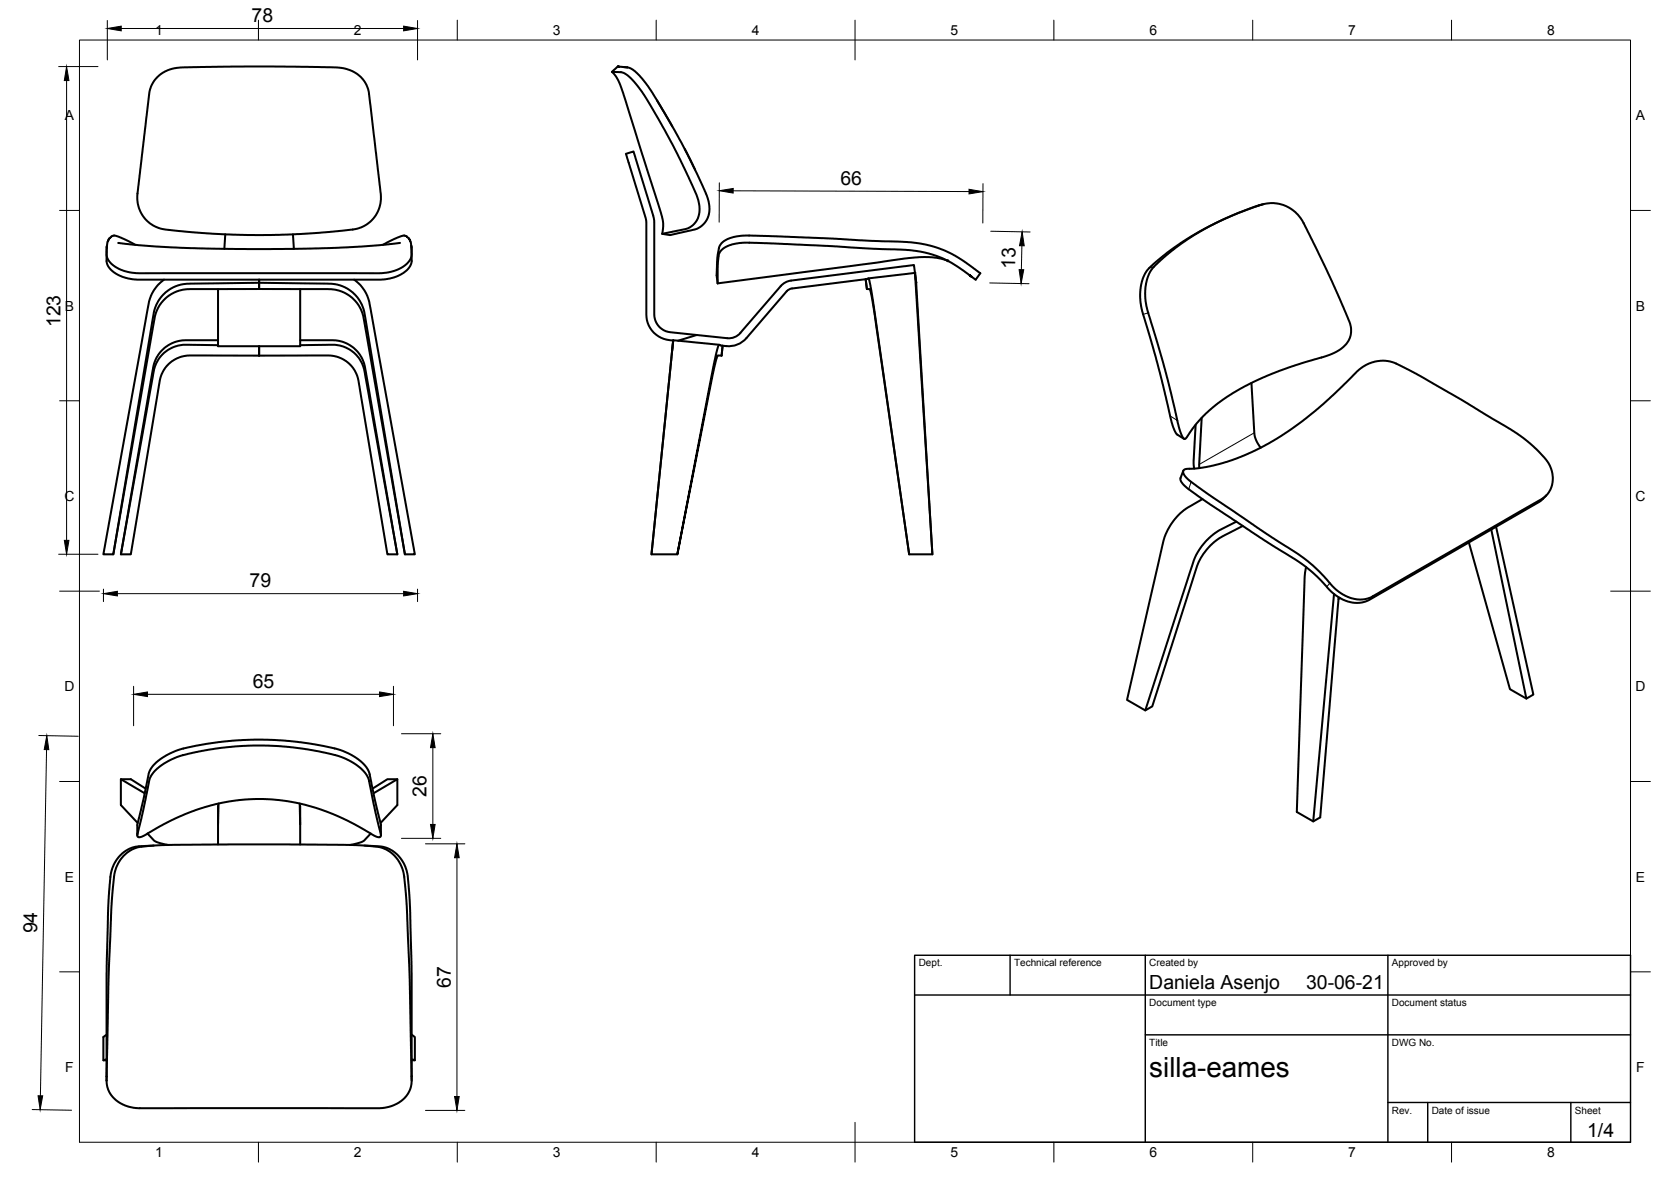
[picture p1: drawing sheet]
<svg xmlns="http://www.w3.org/2000/svg" width="420mm" height="297mm" viewBox="0 0 420 297" stroke-linecap="round" stroke-linejoin="round" font-family="sans-serif">
<!-- layer: Visible -->
<g fill="none" stroke="#000" stroke-width=".51">
<path d="M39.5 19.4l1.5-1.1 1.1-.6 1.9-.6 1.4-.1 16.2-.3 22.9 .2 2.7 .5 2.3 1 1.7 1.5 1.1 1.8a49.4 49.4 0 0 1 1.4 9.3l1.7 14.5a16.8 16.8 0 0 1 .3 5.2l-.4 1.8-.9 1.7-1.2 1.4-1.4 1a10.5 10.5 0 0 1-5.2 1.3l-6.1 .6-8.3 .5-7.9 .1-7.3-.2-8.7-.5-6.7-.7-2.3-.6-1.7-1.1-1.4-1.3-.9-1.5-.6-1.9-.2-2.2 3.1-26 .6-1.8zM153.9 18.1h2.4l1 .5 1.7 1.5 2.4 3 4.1 6.8 3.6 6.3 4 8.2 2.5 5.9 .3 1.6-.1 1.9-.6 1.5-1 1.3-1.7 .9-6 1.3M155.3 16.7l-1.4 1.4 .9 1a19.5 19.5 0 0 1 2.5 6.2l9.2 29.1 .3 1.7-.3 2.7 2 .3 6.2-1.4 .9-.4 1.4-1.1 .9-1.4 .5-1.5v-1.6l-.3-1.3-.7-2.1-3.6-7.7-5.2-9.6-4.5-7.5-1.8-2.7-1.8-2.1-1.7-1.4-.9-.3-2.6-.3h.4M156.8 16.9h.9M165.2 25.2l3.9 6.6M172.2 37.4l2.6 5.3M56.6 58.9l-.2 3.6M73.7 58.9l.2 3.6M317.7 51.3l-2.3 .7-6.9 2.7-4.1 2-4.7 2.6-5.5 3.6-3.8 3.2-1.9 1.8-1.2 2.2-.4 1.6-.2 2.1 .1 2.3 .4 2.1 3.5 11.8 4.1 16.8 1.1 2.3 1.8 1.2M26.8 64l.1 2.3 .5 1 1.2 1.1 1.2 .8 1.8 .6 2.9 .5 61.9-.1 1.8-.2 1.6-.5 1.5-.8 1-.8 1.1-1.6 .1-2.3M26.9 62.2v.1M26.9 61.7l-.1 2.1"/>
<path d="M29.7 61.1l5 .5 8.1 .6 19.4 .4 22.9-.3 10.5-.7 5-.5M34.1 61.5l-4.4-2.1-.9-.2-.8 .2-.6 .7-.4 .9-.2 3 .3 1.2 1 1.1 1.9 1.3 2.5 .8 2.4 .3h61.1l2.4-.4 2.1-.8 1.4-.9 1.3-1.4 .3-1.2-.2-3-.4-.9-.6-.7-.8-.2-.8 .2-4.5 2.1M41.3 70.3a9.5 9.5 0 0 0-4 6.5l-11.3 62.5h2.5l10.4-59.7 1.1-2.8 1-1.2 1.6-1.4 1.9-1 1.5-.4 1.8-.1 17.4-.1M54.8 72.7v14.3h20.7v-14.3M65.2 72.6v-2.3v.8l18.8 .3 1.5 .3 2.1 1 1.7 1.4 1.3 1.7 1 2.7 10.2 60.8M65.2 72.6v-1.5l-18.9 .3-1.5 .3-2.1 1-1.7 1.4-1.3 1.7-1 2.7-10.2 60.8M89 70.3a9.5 9.5 0 0 1 4 6.5l11.3 62.5h-2.5l-10.4-59.7-1.1-2.8-1-1.2-1.6-1.4-1.9-1-1.5-.4-1.8-.1-17.3-.1M103.4 61.7l.1 2.1M103.4 62.2v.1M181.4 61.1l1.1-.8 1.1-.5 1.6-.4 2.3-.2 19.4 .6 12.4 .7 8.7 .3a31 31 0 0 1 17.8 7.4l.7 .5-1.2 1.6-3.3-2.4-3.2-2.1a28.9 28.9 0 0 0-14.8-3.1l-29.5-1.5-6.7-.2-2.7 .2-1.7 .4-1.3 .7-.8 .7-.5 .8-.3 2.9-.1 4.5-.2-2 .2-4.4 .4-2.7zM196.3 71.9l-10.1 11.8a3.8 3.8 0 0 1-3.4 1.3l-7.6-.8-4.7 1.4M197.8 73.2l-10.1 11.8a6.3 6.3 0 0 1-6.5 1.8"/>
<path d="M217.7 70.2l.3 2.4 .7 .1 .2 .4 .8 4.4 8.9 61.8M218.1 70.1l-18.9 2.4-.8 .2-.6 .5M230.1 68.6l-.3-2-30.9 3.9-1.4 .5-1.2 .9M230.1 68.6l4.3 70.7h-5.8l-9.1-64-.9-4.8-.2-.5h-.3M230.1 68.6l.3 2.5 4 68.2M230.1 68.6l-11.7 1.4M238.3 65.6l-1.7-.6-1.6-.3a38.9 38.9 0 0 0-11.1 .8l-43.5 5.7M243.8 69.2l.6 .4zM290 67.1l4.6-4 5.8-4.1 6.1-3.3 6.8-2.9a17 17 0 0 1 6.3-1.8l2 .2 1.8 .6 1.7 1 1.5 1.4a76.3 76.3 0 0 1 5.6 10.8l2.7 5.6 4.2 9.8a5.8 5.8 0 0 1-3.1 8l-2.2 1-6.6 1.9-5.6 1.9-5 2.1-4.7 2.4-4.3 2.7-3.6 2.8-3.1 3.2-2.7 3.8-.5 .1-.6-.9-.7-2.1-3.2-13.5-5-17-.3-2.9 .3-2.6 .8-2.6zM54.8 85.5h-7.4a8.4 8.4 0 0 0-8.9 7.2l-8.1 46.6h2.5l7.3-43.7 .5-1.6 .8-1.5 1.1-1.2 1.3-.9 1.5-.7 1.7-.3h18.1M54.8 86.7l-7.3-.1a8.3 8.3 0 0 0-8.9 7l-8.2 45.7M65.2 87v2.4"/>
<path d="M75.5 85.5h7.4a8.4 8.4 0 0 1 8.9 7.2l8.1 46.6h-2.5l-7.3-43.7-.5-1.6-.8-1.5-1.1-1.2-1.3-.9-1.5-.7-1.7-.3h-18M75.5 86.7l7.3-.1a8.3 8.3 0 0 1 8.9 7l8.2 45.7M175.2 84.2l-6.7-.7a4.5 4.5 0 0 1-4-4.5v-23.6l-5.2-17.3-1.9 .6 5.1 16.9v23.4a6.6 6.6 0 0 0 6.8 6.6l-5.5 53.7M180.8 86.6l-11.5-1.1-5.5 53.8h6.5M181.2 86.7h-.2a.65 .65 0 0 0-.6 .9l-1 4.5-9.1 47.2 9.1-46.1 1-3.8h1l.3-2.5M314.7 96.2l.7 12.6a6.7 6.7 0 0 0 1.6 3.7M297.5 118.3l-.7 2.2 .5 1 1.2 1.1 5.8 4.2 11.2 7.4 12.3 7.8 3.4 2.9 2.9 3.2 1.9 1.6 1.9 1.1 2.7 .7 1.8-.1 1.8-.6 42.7-24.6 1.9-1.7M297.6 118.1l.9-.3 4.6-.4 5.3-1.3 4.4-1.6 6.1-3 6.1-3.8 5.1-3.9 5.1-4.5 6-5.9 1.3-1.1 2.5-1.2 2.5-.5 1.9 .2 1.7 .6 4.9 2.5 10.8 6.2 14.4 8.7 2.9 2.1 2.4 2.2a10.9 10.9 0 0 1 3.7 5.3l.2 2.1-.3 1.9-.9 1.6-1.4 1.4-43.1 24.7-1.4 .5-1.5 .1-2.4-.5-2.6-1.4-1.8-1.5-3.2-3.6-3-2.7-2.7-2-9.9-6.4-15.1-10.3-2.9-2.4-.7-1zM300.6 106.8l-.5 9.1 .2 1.9M302.2 105l-.6 12.6M302.3 125.4l-3.7 2.2-2.5 2-1.7 2.2-1.6 3.2-9.4 40.9 4.6 2.6 1.7-1 11.8-36.5 2-2.9 1.9-1.9 2.2-1.5 4.9-2.5M310.9 131.1l-4.5 2.3-1.9 1.4-2.2 2.3-1.6 2.5-1.5 4.1-11.2 34.8"/>
<path d="M375 133.1l8.8 42.5M376.2 132.4l9.4 42.1-1.8 1.1-4.1-2.4-10.4-36.9M328.4 142.5l-.4 3-1.9 58.6 4.1 2.3 1.8-1 4.6-55.3M335.4 149.3l-5.2 57.1M337 150.3l-.5 .2M30.4 195.8l6 3.6M36.6 198.2l-3.7-2.4h-2.5v6.5l4.2 4.5M93.7 198.2l3.7-2.4h2.5v6.5l-4.2 4.5M99.9 195.8l-6 3.6M31 215.2l1.8-1.5 2-.8 3.9-.4 4.9-.2 29.2-.1 16.7 .2 6.1 .5 1.5 .6 1.4 .9 1.7 1.8 1.2 2.7 .9 8.8 .7 18.3 .5 25.8-.4 2-1.2 2-1.3 1.1-1.7 .9-1.6 .5-1.7 .2h-60.9l-3-.6-1.5-.7-1.1-.7-1-1.1-.7-1.1-.6-2.1 .5-26.2 .7-18.3 .7-7.5 .3-1.4 .6-1.6zM34.5 209.9v-2.8l1.5-6 1.4-6.7 .9-1.7 1.5-1.5 3-1.9 1.9-.8 2.3-.6 9-1.5 8-.5 8.9 .3 8.3 1.2 4.8 1.2 2.4 1.1 1.8 1.2 1.9 1.9 .8 1.6 1.4 6.8 1.5 5.9v2.8M37.1 209.5l-1.7 .9h-.6l-.3-.4 3.1-14.1 .6-1.3 1.3-1.5 1.8-1.3 1.6-.9 2.2-.9 2.1-.5 8.6-1.6 7.8-.5 8.4 .2 8.4 1.3 5.5 1.4 2.2 1 2 1.2 1.7 1.7 .9 1.7 3.1 14.1-.3 .4-.6-.1-1.7-.8"/>
<path d="M37.1 209.5l6.9-3.8 6.5-2.6 3.6-1 3.6-.7 6.5-.6 4 .1 4.1 .4 3.9 .8 3.2 .9 6.9 2.7 6.9 3.8M37.1 209.5l2.1 2 3.2 .9M38.7 212.5l-4.7 .3-1.4 .5-1.2 .6-1.2 1.1-1.1 1.5-.8 1.6-.4 1.5-.7 8.5-.4 14.5v29M54.8 202.5v9.7M54.9 201.9l-.1 5.3M75.4 201.9l.1 5.3M75.5 202.5v9.7M91.6 212.5l4.6 .3 1.3 .4 1.2 .6 1.1 .9 1.2 1.3 .9 1.7 .5 1.8 .7 8.6 .4 14.5v29M93.2 209.5l-2.1 2-3.2 .9M26.8 260l-.8 .6v5.9h.8M103.5 260l.8 .6v5.9h-.8M26.8 266.2l-.8 .3"/>
<path d="M103.5 266.2l.8 .3"/>
</g>
<circle cx="238.3" cy="65.5" r=".24" fill="#000" stroke="#000" stroke-width=".25"/>
<!-- layer: Visible Narrow -->
<path d="M317.2 51.5l-1.3 .3M288.7 78.6l-1.3 .4M290.1 67l-1.1 .3M294.2 104.5l1.8 1.1M315.4 108.8l-13.9 7.9M299.5 121.1l-.6 1.8M387.6 125.4l-.8 .9M334.4 146.6l-.8 .9M345.2 149.8l-.8 .9" fill="none" stroke="#000" stroke-width=".25"/>
<!-- layer: Border -->
<g fill="none" stroke="#000" stroke-width=".25">
<path d="M20 10.1h390v276.9h-390zM65 5.1v5M115 5.1v5M165 5.1v5M215 5.1v10M265 5.1v5M315 5.1v5M365 5.1v5M15 52.9h5M410 52.9h5M15 100.7h5M410 100.7h5"/>
<path d="M15 148.6h10M405 148.6h10M15 196.4h5M410 196.4h5M15 244.2h5M410 244.2h5M65 287v5M115 287v5M165 287v5M215 282.1v9.9M265 287v5M315 287v5"/>
<path d="M365 287v5"/>
</g>
<!-- layer: TitleBlock -->
<path d="M230 240.1h180v46.9h-180zM230 250h180M254 240.1v9.9M288 240.1v46.9M349 240.1v46.9M288 260.1h122M349 277.1h61M359 277.1v9.9M395 277.1v9.9" fill="none" stroke="#000" stroke-width=".36"/>
<!-- layer: Dimensions -->
<g fill="none" stroke="#000" stroke-width=".25">
<path d="M14.8 16.7h9.8M27 5.2v9.9M30.5 7.2h71M105 5.2v9.9M16.7 20.2v115.6M180.9 45.9l-.1 9.9M184.4 47.9l59.2 .2M247.2 46.2l-.1 9.9M249.1 58.1l9.9 .2M248.9 71.1l9.8 .2M256.9 61.8l-.1 6M14.8 139.3h9.8"/>
<path d="M26 148v3.2M29.5 149.2h72M105 148v3.2M33.6 172.5v9.9M37.1 174.5h58.3M98.9 172.5v9.9M9.8 184.8l9.9 .2M11.7 188.4l-1.5 87M100.9 184.4h9.9M108.8 187.9v19.3M100.9 210.7h9.9M107 212.1h9.9"/>
<path d="M114.9 215.5v60.1M8.1 278.8l9.9 .2M107 279h9.9"/>
</g>
<g fill="#000" stroke="#000" stroke-width=".25">
<path d="M27 7.2l3.5-.6v1.2zM101.5 6.6l3.5 .6-3.5 .6zM16.7 16.7l.6 3.5h-1.1zM180.8 47.9l3.6-.5-.1 1.1zM243.6 47.6l3.5 .6-3.5 .5zM256.2 67.8h1.2l-.6 3.5zM257 58.3l.5 3.5h-1.2zM16.2 135.8h1.1l-.6 3.5zM26 149.2l3.5-.6v1.2zM101.5 148.6l3.5 .6-3.5 .6zM33.6 174.5l3.5-.6v1.2zM95.4 173.9l3.5 .6-3.5 .6z"/>
<path d="M11.8 184.9l.5 3.5h-1.2zM108.8 184.4l.6 3.5h-1.2zM108.2 207.2h1.2l-.6 3.5zM114.9 212.1l.6 3.4h-1.2zM9.6 275.4h1.1l-.6 3.5zM114.3 275.6h1.2l-.6 3.4z"/>
</g>
<text font-size="7" x="289" y="270.6">silla-eames</text>
<g font-size="4.9">
<text x="63.3" y="5.6">78</text>
<text x="211.3" y="46.5">66</text>
<text x="255.2" y="67.6" transform="rotate(-89 255.2 67.6)">13</text>
<text x="15.2" y="82.2" transform="rotate(-90 15.2 82.2)">123</text>
<text x="62.8" y="147.6">79</text>
<text x="63.5" y="172.9">65</text>
<text x="107.3" y="200.2" transform="rotate(-90 107.3 200.2)">26</text>
<text x="9.3" y="234.6" transform="rotate(-89 9.3 234.6)">94</text>
<text x="113.3" y="248.2" transform="rotate(-90 113.3 248.2)">67</text>
<text x="289" y="248.5">Daniela Asenjo</text>
<text x="328.4" y="248.5">30-06-21</text>
<text x="399.1" y="285.7">1/4</text>
</g>
<g font-size="3.5">
<text x="39" y="8.8">1</text>
<text x="89" y="8.8">2</text>
<text x="139" y="8.8">3</text>
<text x="189" y="8.8">4</text>
<text x="239" y="8.8">5</text>
<text x="289" y="8.8">6</text>
<text x="339" y="8.8">7</text>
<text x="389" y="8.8">8</text>
<text x="16.3" y="30.2">A</text>
<text x="411.3" y="30.2">A</text>
<text x="16.3" y="78">B</text>
<text x="411.3" y="78">B</text>
<text x="16.2" y="125.9">C</text>
<text x="411.2" y="125.9">C</text>
<text x="16.2" y="173.7">D</text>
<text x="411.2" y="173.7">D</text>
<text x="16.3" y="221.6">E</text>
<text x="411.3" y="221.6">E</text>
<text x="16.4" y="269.4">F</text>
<text x="411.4" y="269.4">F</text>
<text x="39" y="290.8">1</text>
<text x="89" y="290.8">2</text>
<text x="139" y="290.8">3</text>
<text x="189" y="290.8">4</text>
<text x="239" y="290.8">5</text>
<text x="289" y="290.8">6</text>
<text x="339" y="290.8">7</text>
<text x="389" y="290.8">8</text>
</g>
<g font-size="2.5">
<text x="231" y="242.9">Dept.</text>
<text x="255" y="242.9">Technical reference</text>
<text x="289" y="242.9">Created by</text>
<text x="350" y="242.9">Approved by</text>
<text x="289" y="252.8">Document type</text>
<text x="350" y="252.8">Document status</text>
<text x="289" y="262.9">Title</text>
<text x="350" y="262.9">DWG No.</text>
<text x="350" y="279.9">Rev.</text>
<text x="360" y="279.9">Date of issue</text>
<text x="396" y="279.9">Sheet</text>
</g>
</svg>
